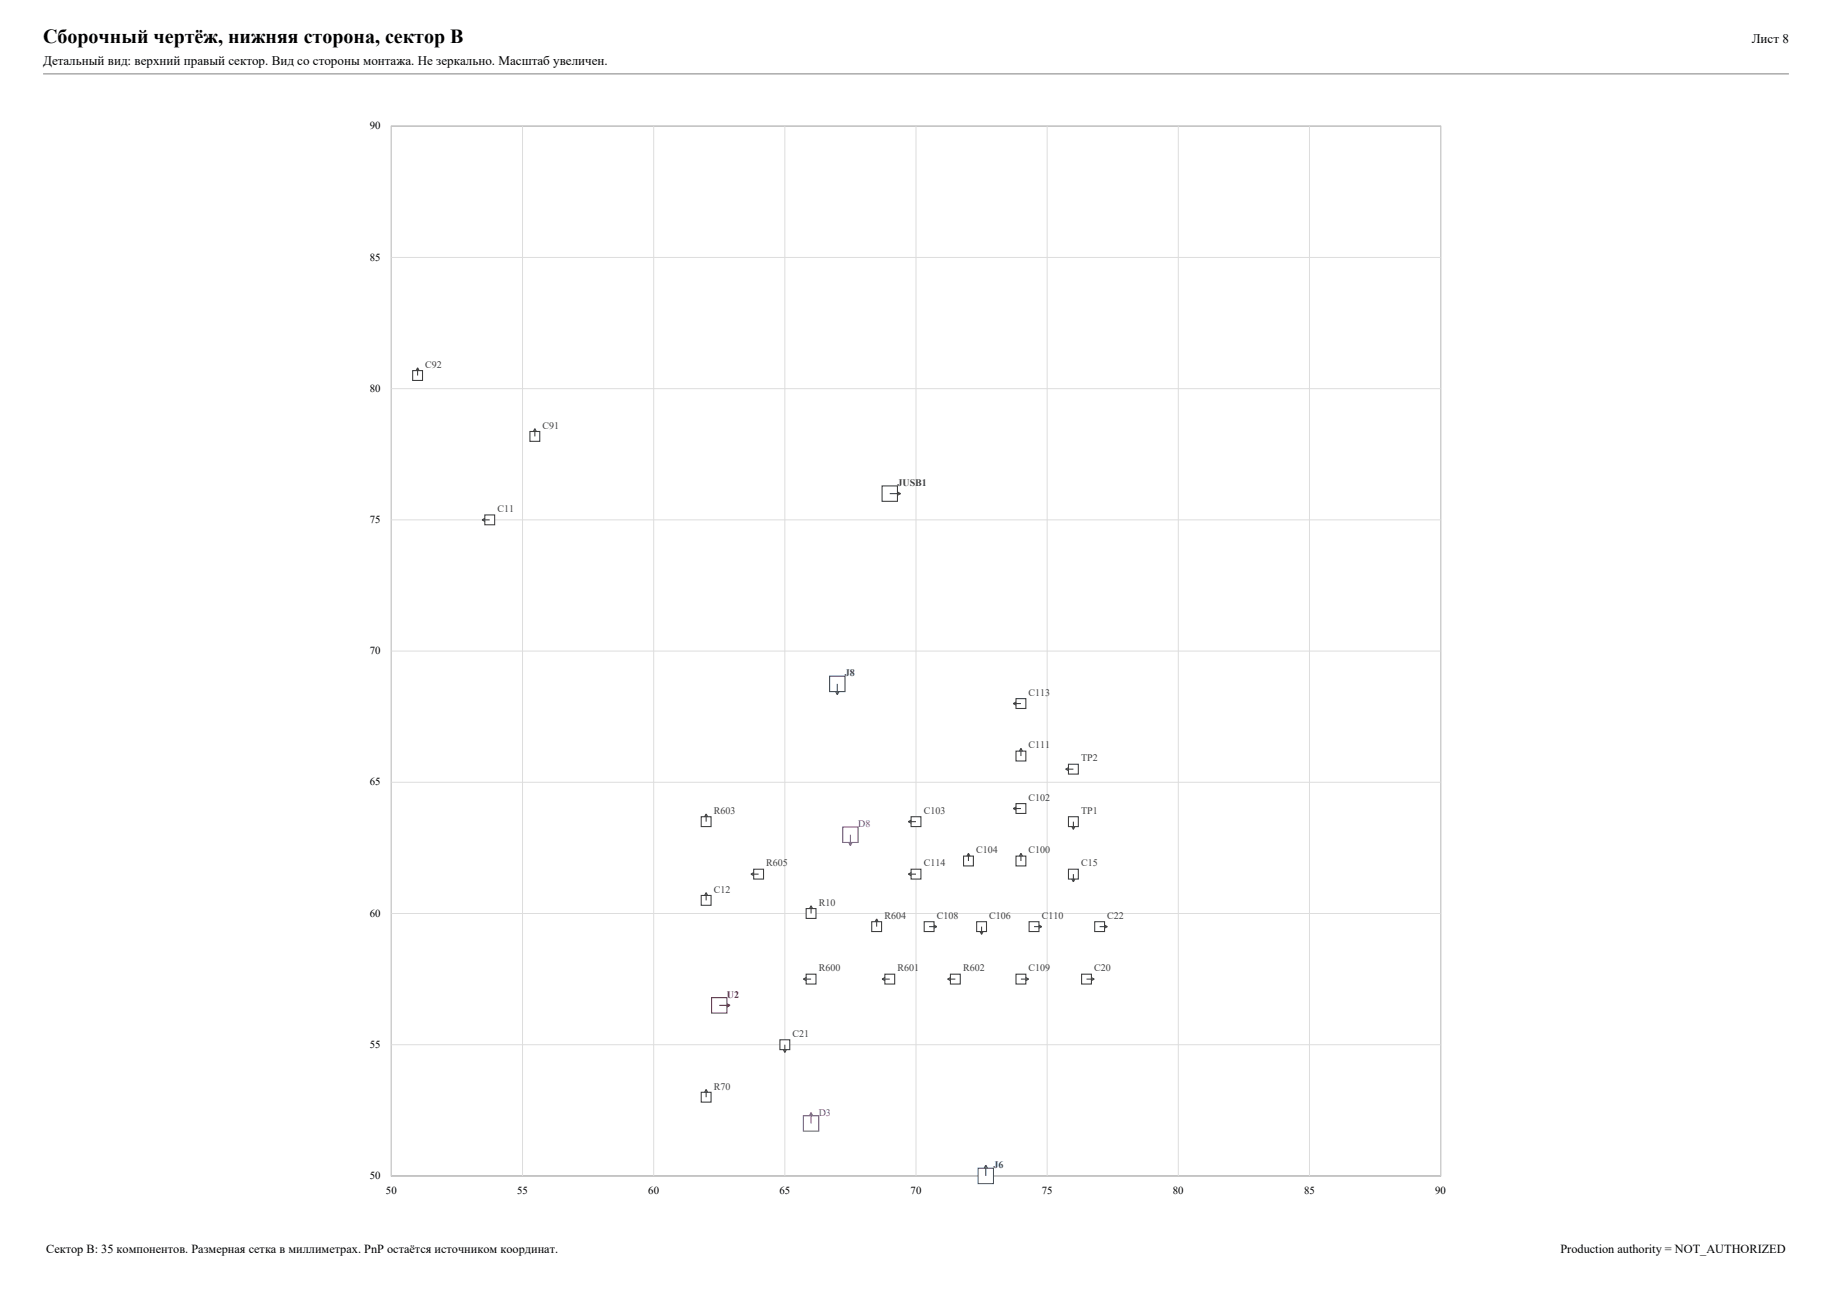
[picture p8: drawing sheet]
<svg xmlns="http://www.w3.org/2000/svg" width="420mm" height="297mm" viewBox="0 0 420 297" stroke-linecap="round" stroke-linejoin="round" font-family="sans-serif">
<path d="M9.9 16.9h400.2" fill="none" stroke="#808080" stroke-width=".23"/>
<path d="M89.7 28.9h240.6v240.6h-240.6z" fill="none" stroke="#606060" stroke-width=".23"/>
<g fill="none" stroke="#ddd" stroke-width=".23">
<path d="M89.7 28.9h240.6v240.6h-240.6zM119.8 28.9v240.6M149.9 28.9v240.6M179.9 28.9v240.6M210 28.9v240.6M240.1 28.9v240.6M270.1 28.9v240.6M300.2 28.9v240.6M89.7 59h240.6M89.7 89.1h240.6M89.7 119.1h240.6M89.7 149.2h240.6"/>
<path d="M89.7 179.3h240.6M89.7 209.3h240.6M89.7 239.4h240.6"/>
</g>
<path d="M224.2 267.7h3.6v3.5h-3.6z" fill-rule="evenodd" fill="#fff" stroke="#1f4e78" stroke-width=".23"/>
<path d="M226 267v2.5M226 267l-.4 .7M226 267l.4 .7" fill="none" stroke="#1f4e78" stroke-width=".25"/>
<path d="M184.2 255.7h3.5v3.5h-3.5z" fill-rule="evenodd" fill="#fff" stroke="#7030a0" stroke-width=".25"/>
<path d="M185.9 255v2.5M185.9 255l-.3 .7M185.9 255l.4 .7" fill="none" stroke="#7030a0" stroke-width=".25"/>
<path d="M160.8 250.3h2.2v2.3h-2.2z" fill-rule="evenodd" fill="#fff" stroke="#404040" stroke-width=".25"/>
<path d="M161.9 249.7v1.7M161.9 249.7l-.4 .7M161.9 249.7l.4 .7" fill="none" stroke="#404040" stroke-width=".25"/>
<path d="M178.8 238.3h2.3v2.2h-2.3z" fill-rule="evenodd" fill="#fff" stroke="#404040" stroke-width=".25"/>
<path d="M179.9 239.4v1.8M179.6 240.5l.3 .7M180.3 240.5l-.4 .7" fill="none" stroke="#404040" stroke-width=".25"/>
<path d="M163.1 228.6h3.6v3.6h-3.6z" fill-rule="evenodd" fill="#fff" stroke="#a61c1c" stroke-width=".25"/>
<path d="M164.9 230.4h2.5M166.7 230l.7 .4M167.4 230.4l-.7 .4" fill="none" stroke="#a61c1c" stroke-width=".25"/>
<path d="M184.8 223.3h2.3v2.2h-2.3z" fill-rule="evenodd" fill="#fff" stroke="#404040" stroke-width=".25"/>
<path d="M184.2 224.4h1.7M184.2 224.4l.7 .4M184.9 224l-.7 .4" fill="none" stroke="#404040" stroke-width=".25"/>
<path d="M202.9 223.3h2.2v2.2h-2.2z" fill-rule="evenodd" fill="#fff" stroke="#404040" stroke-width=".25"/>
<path d="M202.2 224.4h1.8M202.2 224.4l.7 .4M202.9 224l-.7 .4" fill="none" stroke="#404040" stroke-width=".25"/>
<path d="M217.9 223.3h2.2v2.2h-2.2z" fill-rule="evenodd" fill="#fff" stroke="#404040" stroke-width=".25"/>
<path d="M217.3 224.4h1.7M217.3 224.4l.6 .4M217.9 224l-.6 .4" fill="none" stroke="#404040" stroke-width=".25"/>
<path d="M232.9 223.3h2.3v2.2h-2.3z" fill-rule="evenodd" fill="#fff" stroke="#404040" stroke-width=".25"/>
<path d="M234.1 224.4h1.7M235.1 224l.7 .4M235.8 224.4l-.7 .4" fill="none" stroke="#404040" stroke-width=".25"/>
<path d="M248 223.3h2.2v2.2h-2.2z" fill-rule="evenodd" fill="#fff" stroke="#404040" stroke-width=".25"/>
<path d="M249.1 224.4h1.8M250.2 224l.7 .4M250.9 224.4l-.7 .4" fill="none" stroke="#404040" stroke-width=".25"/>
<path d="M199.9 211.2h2.2v2.3h-2.2z" fill-rule="evenodd" fill="#fff" stroke="#404040" stroke-width=".25"/>
<path d="M201 210.6v1.8M201 210.6l-.4 .7M201 210.6l.4 .7" fill="none" stroke="#404040" stroke-width=".25"/>
<path d="M211.9 211.2h2.2v2.3h-2.2z" fill-rule="evenodd" fill="#fff" stroke="#404040" stroke-width=".25"/>
<path d="M213 212.4h1.8M214.1 212l.7 .4M214.8 212.4l-.7 .3" fill="none" stroke="#404040" stroke-width=".25"/>
<path d="M223.9 211.2h2.3v2.3h-2.3z" fill-rule="evenodd" fill="#fff" stroke="#404040" stroke-width=".25"/>
<path d="M224.7 213.4l.3 .7M225 212.4v1.7M225.4 213.4l-.4 .7" fill="none" stroke="#404040" stroke-width=".25"/>
<path d="M235.9 211.2h2.3v2.3h-2.3z" fill-rule="evenodd" fill="#fff" stroke="#404040" stroke-width=".25"/>
<path d="M237.1 212.4h1.7M238.1 212l.7 .4M238.8 212.4l-.7 .3" fill="none" stroke="#404040" stroke-width=".25"/>
<path d="M251 211.2h2.2v2.3h-2.2z" fill-rule="evenodd" fill="#fff" stroke="#404040" stroke-width=".25"/>
<path d="M252.1 212.4h1.8M253.2 212l.7 .4M253.9 212.4l-.7 .3" fill="none" stroke="#404040" stroke-width=".25"/>
<path d="M184.8 208.2h2.3v2.3h-2.3z" fill-rule="evenodd" fill="#fff" stroke="#404040" stroke-width=".25"/>
<path d="M185.9 207.6v1.7M185.9 207.6l-.3 .7M185.9 207.6l.4 .7" fill="none" stroke="#404040" stroke-width=".25"/>
<path d="M160.8 205.2h2.2v2.3h-2.2z" fill-rule="evenodd" fill="#fff" stroke="#404040" stroke-width=".25"/>
<path d="M161.9 204.6v1.7M161.9 204.6l-.4 .7M161.9 204.6l.4 .7" fill="none" stroke="#404040" stroke-width=".25"/>
<path d="M172.8 199.2h2.2v2.3h-2.2z" fill-rule="evenodd" fill="#fff" stroke="#404040" stroke-width=".25"/>
<path d="M172.8 200l-.6 .3M172.2 200.3h1.7M172.2 200.3l.6 .4" fill="none" stroke="#404040" stroke-width=".25"/>
<path d="M208.9 199.2h2.2v2.3h-2.2z" fill-rule="evenodd" fill="#fff" stroke="#404040" stroke-width=".25"/>
<path d="M208.9 200l-.7 .3M208.2 200.3h1.8M208.2 200.3l.7 .4" fill="none" stroke="#404040" stroke-width=".25"/>
<path d="M245 199.2h2.2v2.3h-2.2z" fill-rule="evenodd" fill="#fff" stroke="#404040" stroke-width=".25"/>
<path d="M245.7 201.4l.4 .7M246.1 200.3v1.8M246.5 201.4l-.4 .7" fill="none" stroke="#404040" stroke-width=".25"/>
<path d="M220.9 196.2h2.3v2.2h-2.3z" fill-rule="evenodd" fill="#fff" stroke="#404040" stroke-width=".25"/>
<path d="M222 195.6v1.7M222 195.6l-.3 .6M222 195.6l.4 .6" fill="none" stroke="#404040" stroke-width=".25"/>
<path d="M232.9 196.2h2.3v2.2h-2.3z" fill-rule="evenodd" fill="#fff" stroke="#404040" stroke-width=".25"/>
<path d="M234.1 195.6v1.7M234.1 195.6l-.4 .6M234.1 195.6l.3 .6" fill="none" stroke="#404040" stroke-width=".25"/>
<path d="M193.2 189.5h3.5v3.6h-3.5z" fill-rule="evenodd" fill="#fff" stroke="#7030a0" stroke-width=".25"/>
<path d="M194.6 193.1l.4 .7M195 191.3v2.5M195.3 193.1l-.3 .7" fill="none" stroke="#7030a0" stroke-width=".25"/>
<path d="M160.8 187.2h2.2v2.2h-2.2z" fill-rule="evenodd" fill="#fff" stroke="#404040" stroke-width=".25"/>
<path d="M161.9 186.5v1.8M161.9 186.5l-.4 .7M161.9 186.5l.4 .7" fill="none" stroke="#404040" stroke-width=".25"/>
<path d="M208.9 187.2h2.2v2.2h-2.2z" fill-rule="evenodd" fill="#fff" stroke="#404040" stroke-width=".25"/>
<path d="M208.2 188.3h1.8M208.2 188.3l.7 .4M208.9 187.9l-.7 .4" fill="none" stroke="#404040" stroke-width=".25"/>
<path d="M245 187.2h2.2v2.2h-2.2z" fill-rule="evenodd" fill="#fff" stroke="#404040" stroke-width=".25"/>
<path d="M245.7 189.4l.4 .7M246.1 188.3v1.8M246.5 189.4l-.4 .7" fill="none" stroke="#404040" stroke-width=".25"/>
<path d="M232.9 184.2h2.3v2.2h-2.3z" fill-rule="evenodd" fill="#fff" stroke="#404040" stroke-width=".25"/>
<path d="M232.3 185.3h1.8M232.3 185.3l.7 .4M233 184.9l-.7 .4" fill="none" stroke="#404040" stroke-width=".25"/>
<path d="M245 175.1h2.2v2.3h-2.2z" fill-rule="evenodd" fill="#fff" stroke="#404040" stroke-width=".25"/>
<path d="M244.3 176.3h1.8M244.3 176.3l.7 .3M245 175.9l-.7 .4" fill="none" stroke="#404040" stroke-width=".25"/>
<path d="M232.9 172.1h2.3v2.3h-2.3z" fill-rule="evenodd" fill="#fff" stroke="#404040" stroke-width=".25"/>
<path d="M234.1 171.5v1.8M234.1 171.5l-.4 .7M234.1 171.5l.3 .7" fill="none" stroke="#404040" stroke-width=".25"/>
<path d="M232.9 160.1h2.3v2.3h-2.3z" fill-rule="evenodd" fill="#fff" stroke="#404040" stroke-width=".25"/>
<path d="M232.3 161.2h1.8M232.3 161.2l.7 .4M233 160.9l-.7 .3" fill="none" stroke="#404040" stroke-width=".25"/>
<path d="M190.2 155h3.5v3.5h-3.5z" fill-rule="evenodd" fill="#fff" stroke="#1f4e78" stroke-width=".25"/>
<path d="M191.6 158.5l.4 .7M192 156.7v2.5M192.3 158.5l-.3 .7" fill="none" stroke="#1f4e78" stroke-width=".25"/>
<path d="M111.1 118h2.3v2.3h-2.3z" fill-rule="evenodd" fill="#fff" stroke="#404040" stroke-width=".25"/>
<path d="M110.5 119.1h1.8M110.5 119.1l.7 .4M111.2 118.8l-.7 .3" fill="none" stroke="#404040" stroke-width=".25"/>
<path d="M202.2 111.4h3.5v3.5h-3.5z" fill-rule="evenodd" fill="#fff" stroke="#404040" stroke-width=".25"/>
<path d="M204 113.1h2.5M205.8 112.8l.7 .3M206.5 113.1l-.7 .4" fill="none" stroke="#404040" stroke-width=".25"/>
<path d="M121.5 98.9h2.2v2.2h-2.2z" fill-rule="evenodd" fill="#fff" stroke="#404040" stroke-width=".25"/>
<path d="M122.6 98.2v1.8M122.6 98.2l-.4 .7M122.6 98.2l.4 .7" fill="none" stroke="#404040" stroke-width=".25"/>
<path d="M94.6 84.9h2.3v2.3h-2.3z" fill-rule="evenodd" fill="#fff" stroke="#404040" stroke-width=".25"/>
<path d="M95.7 84.3v1.8M95.7 84.3l-.3 .7M95.7 84.3l.4 .7" fill="none" stroke="#404040" stroke-width=".25"/>
<text font-size="4.6" x="9.9" y="9.9">Сборочный чертёж, нижняя сторона, сектор B</text>
<g font-size="3">
<text x="401.6" y="9.9">Лист 8</text>
<text x="9.9" y="14.8">Детальный вид: верхний правый сектор. Вид со стороны монтажа. Не зеркально. Масштаб увеличен.</text>
</g>
<g font-size="2.8">
<text x="10.6" y="287.1">Сектор B: 35 компонентов. Размерная сетка в миллиметрах. PnP остаётся источником координат.</text>
<text x="357.7" y="287.1">Production authority = NOT_AUTHORIZED</text>
</g>
<g font-size="2.5">
<text x="84.8" y="29.6">90</text>
<text x="84.8" y="59.7">85</text>
<text x="84.8" y="89.8">80</text>
<text x="84.8" y="119.8">75</text>
<text x="84.8" y="149.9">70</text>
<text x="84.8" y="180">65</text>
<text x="84.8" y="210.1">60</text>
<text x="84.8" y="240.1">55</text>
<text x="84.8" y="270.2">50</text>
<text x="88.5" y="273.7">50</text>
<text x="118.6" y="273.7">55</text>
<text x="148.6" y="273.7">60</text>
<text x="178.7" y="273.7">65</text>
<text x="208.8" y="273.7">70</text>
<text x="238.8" y="273.7">75</text>
<text x="268.9" y="273.7">80</text>
<text x="299" y="273.7">85</text>
<text x="329" y="273.7">90</text>
</g>
<g font-size="2.3" fill="#404040">
<text x="97.5" y="84.3">C92</text>
<text x="124.4" y="98.2">C91</text>
<text x="205.7" y="111.4">JUSB1</text>
<text x="114" y="117.4">C11</text>
<text x="235.8" y="159.5">C113</text>
<text x="235.8" y="171.5">C111</text>
<text x="247.8" y="174.5">TP2</text>
<text x="235.8" y="183.5">C102</text>
<text x="163.7" y="186.5">R603</text>
<text x="211.8" y="186.5">C103</text>
<text x="247.8" y="186.5">TP1</text>
<text x="223.8" y="195.6">C104</text>
<text x="235.8" y="195.6">C100</text>
<text x="175.7" y="198.6">R605</text>
<text x="211.8" y="198.6">C114</text>
<text x="247.8" y="198.6">C15</text>
<text x="163.7" y="204.6">C12</text>
<text x="187.7" y="207.6">R10</text>
<text x="202.7" y="210.6">R604</text>
<text x="214.8" y="210.6">C108</text>
<text x="226.8" y="210.6">C106</text>
<text x="238.8" y="210.6">C110</text>
<text x="253.9" y="210.6">C22</text>
<text x="187.7" y="222.6">R600</text>
<text x="205.7" y="222.6">R601</text>
<text x="220.8" y="222.6">R602</text>
<text x="235.8" y="222.6">C109</text>
<text x="250.9" y="222.6">C20</text>
<text x="181.7" y="237.7">C21</text>
<text x="163.7" y="249.7">R70</text>
</g>
<g font-size="2.3" fill="#1f4e78">
<text x="193.7" y="155">J8</text>
<text x="227.8" y="267.7">J6</text>
</g>
<g font-size="2.3" fill="#7030a0">
<text x="196.7" y="189.5">D8</text>
<text x="187.7" y="255.7">D3</text>
</g>
<text font-size="2.3" fill="#a61c1c" x="166.7" y="228.6">U2</text>
</svg>
